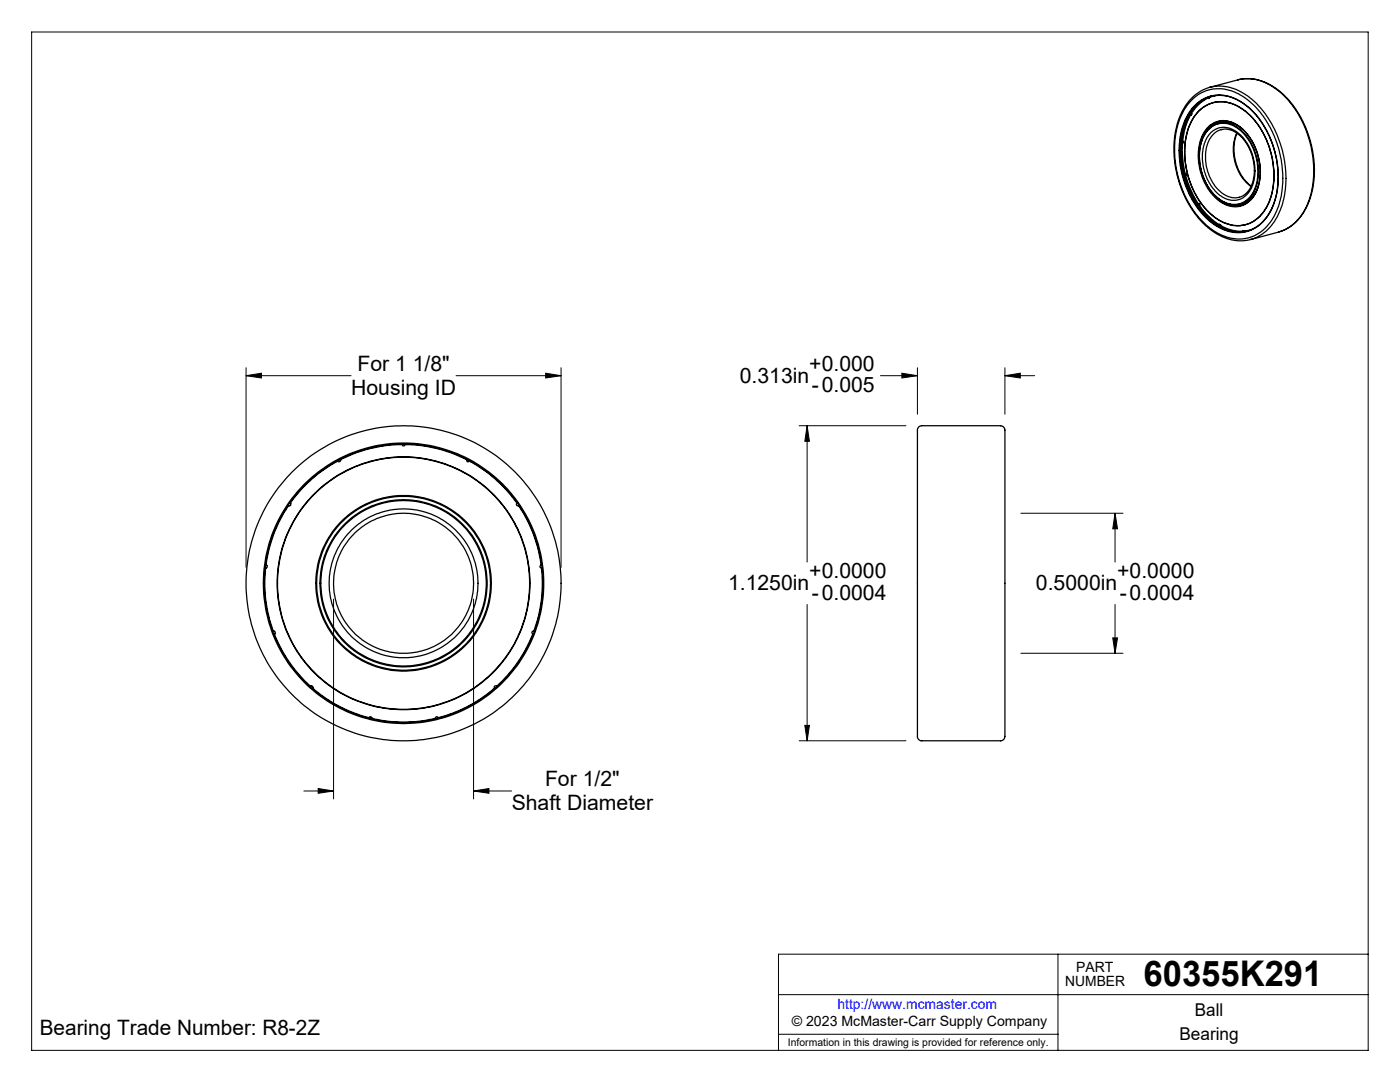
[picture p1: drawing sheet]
<svg xmlns="http://www.w3.org/2000/svg" width="279mm" height="216mm" viewBox="0 0 279 216" stroke-linecap="round" stroke-linejoin="round" font-family="sans-serif">
<g fill="none" stroke="#000" stroke-width=".2">
<path d="M6.3 6.4h266.7v203.2h-266.7zM49.1 75l3.1-.5v.9zM49.1 73.4v39.8M49.1 75h21M91 75h21M108.9 74.5l3.1 .5-3.1 .4zM112 73.4v39.8M175.7 75h7.4M180 74.5l3.1 .5-3.1 .4zM183.1 73.4v9.3M200.6 75l3-.5v.9zM200.6 75h5.9"/>
<path d="M200.6 73.4v9.3M159.5 84.9h21.3M161.1 84.9l.4 3.2h-.9zM161.1 84.9v27.2M66.6 119.6v39.8M94.5 119.6v39.8M203.7 102.4h20.4M222.5 102.4l.5 3.1h-.9zM222.5 102.4v9.7M161.1 120.6v27.2M203.7 130.4h20.4M222.1 127.3h.9l-.5 3.1z"/>
<path d="M222.5 120.6v9.8M60.6 157.8h6M63.5 157.3l3.1 .5-3.1 .5zM94.5 157.8l3.1-.5v1zM94.5 157.8h7.6M159.5 147.8h21.3M160.6 144.7h.9l-.4 3.1zM155.4 198.5h117.6M211.1 190.4v19.2M273 190.4h-117.6v19.2M155.4 206.4h55.7"/>
</g>
<path d="M49.1 75l3.1-.5v.9zM108.9 74.5l3.1 .5-3.1 .4zM63.5 157.3l3.1 .5-3.1 .5zM94.5 157.8l3.1-.5v1zM222.5 102.4l.5 3.1h-.9zM222.1 127.3h.9l-.5 3.1zM200.6 75l3-.5v.9zM180 74.5l3.1 .5-3.1 .4zM161.1 84.9l.4 3.2h-.9zM160.6 144.7h.9l-.4 3.1z" fill="#000"/>
<g fill="none" stroke="#000" stroke-width=".25">
<path d="M238 19.4l1.6-1.2 1.1-.5a8.7 8.7 0 0 1 8.8 1.8 21.3 21.3 0 0 1 7 18 12.1 12.1 0 0 1-4.9 9.4l-1.6 .8-1.9 .3-2.3-.1-2.1-.8-2.2-1.3-1.5-1.3-1.8-2.2-1.5-2.5-.9-2-.9-2.8-.6-3.8v-2.9l.6-3.3 .6-2 1.1-2zM238.2 19.6a8 8 0 0 1 10.3 0 20.2 20.2 0 0 1 7.5 16.4 12.9 12.9 0 0 1-4.4 10.3 8 8 0 0 1-9.7-.5 20.2 20.2 0 0 1-7.4-17.2 12.9 12.9 0 0 1 3.7-9zM240.8 19.5l.9-.3a8.6 8.6 0 0 0-5.6 6.5 18.8 18.8 0 0 0 5.9 18.7 8.2 8.2 0 0 0 6.9 1.7l-1.1 .2 .2-.1M241.1 19.5l-1.2 .5-1 .7-1.6 2.1 .2-.1 1.6-1.9 1.8-1.3M241.1 19.5h.1M241.1 19.5l-1.8 1.3-1.6 1.9M241.3 19.5l-.1 .1-.1-.1M241.3 19.5h.1M241.3 19.4v.1M241.3 19.5h-.2M241.8 19.2l-.7 .3M242.7 19.1l-1.4 .4"/>
<path d="M247.1 15.9l1.2-.2 2.5 .2 2 .6 2.3 1.5 1.9 1.7 1.7 2.2 1.4 2.5 1.4 3.7 .7 3.4 .1 2.9-.3 3-.6 2.5-1.3 2.6-1.1 1.4-1.8 1.5-2 .9M247.1 15.9a9.3 9.3 0 0 1 8.5 2.6 21.2 21.2 0 0 1 5.4 22.1 9 9 0 0 1-5.8 5.7M247.1 15.9l-5.7 1.5M235.6 28.3h.5M235.8 28.5l-.3 .1v3l.5 2.7 .1 .5 .2-.1M235.8 28.5v2.9l.5 3.3M235.8 28.2h.2M236 28.5v3l.6 3.2M236 28.5h-.2M236 28.5h.1M236 28.2v.3M236 28.2h.1"/>
<path d="M236.2 35.1l.5 1.7 .8 1.9 1.2 2.2 .3-.1M236.4 35l1.1 3.1 1.5 2.7M236.4 35l-.2 .1M236.6 34.7v.3M236.6 34.7h.1M236.6 34.7h-.3M236.6 35l1.1 3.1 1.5 2.6M236.6 35h-.2M236.6 35h.1M236.6 35l-.4 .1M237.2 23l.2-.1-.9 2.1-.7 3.3h-.2l.5-2.9zM237.6 22.6l.1 .1z"/>
<path d="M237.6 22.9l-1 2.3-.6 3M237.6 22.9l-.2-.1v.1M237.6 22.9h.1M237.7 22.7v.2h-.1M237.7 22.7h.1M238 21.5a7.1 7.1 0 0 1 10-1 17.9 17.9 0 0 1 7 12.7 13.8 13.8 0 0 1-3 11.1 7.2 7.2 0 0 1-9.6 .6 18.5 18.5 0 0 1-7.1-15.5 13.1 13.1 0 0 1 2.7-7.9zM238.5 21.1a7.4 7.4 0 0 1 10.1-.1l1 .8 1.5 1.6 1.8 2.9 .9 2.1 .6 1.9 .5 2.2 .2 1.8v2.1l-.3 2.2-.5 1.8-.7 1.5-.8 1.5-.9 1-1.1 .9-1.1 .5a7.4 7.4 0 0 1-7.7-1.4 18.7 18.7 0 0 1-6.5-15.8 12.2 12.2 0 0 1 3-7.5zM238.9 22.6a6.5 6.5 0 0 1 9.4-.6 16.9 16.9 0 0 1 5.6 16.1 8.1 8.1 0 0 1-5.4 6.7 8.3 8.3 0 0 1-8-3.3 17 17 0 0 1-3.1-16.5l.7-1.4zM239.2 22.2a6.6 6.6 0 0 1 9.1-.2 17 17 0 0 1 5.7 16.1 8.2 8.2 0 0 1-5.3 6.7 7.9 7.9 0 0 1-7.8-2.8 17 17 0 0 1-3.4-17.2l.6-1.2zM241.2 25.5a4.7 4.7 0 0 1 6.9 .5l1.4 1.6 1.1 2.1 .8 2.9 .1 2.4-.3 2-.8 1.8-1.2 1.4-1.2 .7a5.3 5.3 0 0 1-5.7-1.8l-.4-.5a11.5 11.5 0 0 1-1.7-11.9zM241.3 25.6l1-.7 .7-.2a5.4 5.4 0 0 1 5.6 2.3l.2 .3a10.8 10.8 0 0 1 1.2 11.4 4.5 4.5 0 0 1-7 .8l-1.2-1.2-1.3-2.1-.8-2.2-.3-1.7v-1.9l.2-1.6 .7-1.9zM241.3 25.2a4.9 4.9 0 0 1 6.8 .7l.9 .9a11.6 11.6 0 0 1 1.5 11.9l-.1 .1a4.6 4.6 0 0 1-7.3 1.1l-.3-.2a11.6 11.6 0 0 1-2.7-13z"/>
<path d="M241.4 25.6a4.6 4.6 0 0 1 6.3 .6l1 1.1a10.8 10.8 0 0 1 1.2 11.3 4.4 4.4 0 0 1-6.9 .8l-.3-.2a10.9 10.9 0 0 1-2.4-12.1zM241.6 26.5l.1-.1a4.2 4.2 0 0 1 6 .7l1.3 1.7 .8 1.7 .5 1.7 .1 2.3a5.5 5.5 0 0 1-3.1 5.3h-.1a5.1 5.1 0 0 1-5.4-2.6l-.9-1.4-.7-2.2-.2-1.7 .1-1.9a6.1 6.1 0 0 1 1.5-3.5zM242.1 26.8l.8-.6 1.1-.4h1l1.1 .3 1.3 .9 .8 .8 1.4 2.3 .3 1.1 .4 1.9v1.4l-.2 1.5-.4 1.2-.6 1-1 .8-.8 .4a5.1 5.1 0 0 1-5.3-3l-.6-1.1-.6-1.9-.2-1.4v-1.4l.5-2.1 .3-.8zM243.1 24.6l.4-.1a4.9 4.9 0 0 1 4.5 1.3M243.3 24.2a4 4 0 0 0-2.1 1.6M243.7 25.9h.1M246.8 26.6l-.3 .9-.4 1.8 .1 1.7 .3 1.3 .7 1.9 .6 1 .8 1.1 1.1 .9M246.9 26.6l-.5 1.4-.1 1.1v2l.4 1.5 .5 1.4 .7 1.2 1.8 1.9M251.1 37.3l-.1 .2a5 5 0 0 1-3.6 3.2M239.1 41l-.2 .1 .4 .5 1.6 1.9 1.7 1.3 .3 .2 .2-.1M239.1 41l1.1 1.4 1.3 1.3 1.6 1.2M239.2 40.7l.1 .2"/>
<path d="M239.2 40.7h.1M239.2 40.7l-.2 .1M239.3 40.7l-.4 .3M239.3 40.9l1.8 2.2 1.2 1 1 .7M239.3 40.9l-.2 .1M239.3 40.9h.1M243.1 45.1l.2-.1 1.5 .8 1.2 .3 1.8 .1-.9 .1-1.3-.2-.9-.2zM243.3 44.8l.2 .1M243.3 44.8h.1M243.3 44.8l-.1 .2-.1-.1M243.5 44.9l1.4 .7 1.3 .4 1.8 .1M243.5 44.9l-.1 .2z"/>
<path d="M243.5 44.9h.1M245.2 40.7a4.3 4.3 0 0 0 2.6 .3M247.8 46.2v.1M248 46.1v.1M248 46.1h.1M248.1 46.1h-.1M248.2 46.1l-.2-.1v.1M248.2 46.1v.1M248.2 46.1h.1M249 46.1l-1 .1M249.8 45.8l-1.6 .3M255.2 46.3l-5.6 1.5"/>
<path d="M67.4 91.9v.1M67.4 92l-.3 .2a27.8 27.8 0 0 0-9.2 8.2M67.4 92h.1M67.9 91.7v.1M67.9 91.8a.28 .28 0 0 1-.1 .3 .28 .28 0 0 1-.4-.1M67.9 91.8h.1M80.3 88.7h-.4a26.7 26.7 0 0 0-12 3.1M80.3 88.7a.28 .28 0 0 0 .2 .3 .28 .28 0 0 0 .3-.3M80.3 88.7h.1M80.3 88.6v.1M80.8 88.7h.4a26.7 26.7 0 0 1 12 3.1M80.8 88.7h.1"/>
<path d="M80.8 88.6v.1M93.2 91.8a.28 .28 0 0 0 .1 .3 .28 .28 0 0 0 .4-.1M93.2 91.8h.1M93.2 91.7v.1M93.7 92l.2 .2a27.8 27.8 0 0 1 9.3 8.2M93.7 92h.1M93.7 91.9v.1M183.4 85.2l.5-.3 15.9 .1a1.01 1.01 0 0 1 .8 1.4v60.5a.9 .9 0 0 1-.9 .9h-15.9l-.5-.3-.2-.4v-61.4zM52.9 113.3h.1M53 112.8h.1M53 113.3l-.2 3.8 .3 2.8 .7 3.7 .7 2.3M53 113.3h.1"/>
<path d="M53.1 112.8a.27 .27 0 0 1 .2 .3 .27 .27 0 0 1-.3 .2M53.1 112.8h.1M57.5 100.8l.1 .1M57.6 100.9l-.6 .9a27.2 27.2 0 0 0-3.9 11M57.6 100.9h.1M57.8 100.4h.1M57.9 100.4a.27 .27 0 0 1 .1 .4 .27 .27 0 0 1-.4 .1M57.9 100.4h.1M103.2 100.4a.27 .27 0 0 0-.1 .4 .27 .27 0 0 0 .4 .1M103.2 100.4h.1M103.3 100.4h-.1M103.5 100.9l.5 .9a27.2 27.2 0 0 1 4 11"/>
<path d="M103.5 100.9h.1M103.6 100.8l-.1 .1M108 112.8a.27 .27 0 0 0-.2 .3 .27 .27 0 0 0 .3 .2M108 112.8h.1M108.1 113.3l.1 3.8-.3 3.2a24.4 24.4 0 0 1-1.4 5.6M108.1 113.3h.1M54.5 125.9a.29 .29 0 0 1 .4 .2 .29 .29 0 0 1-.1 .4M54.5 125.9h.1M54.5 125.9l-.1 .1M54.8 126.5l.3 .9a27.4 27.4 0 0 0 6.9 9.5M54.8 126.5h.1M54.8 126.5h-.2"/>
<path d="M62 136.9a.26 .26 0 0 1 .4 0 .26 .26 0 0 1 0 .4M62 136.9h.1M62 136.9l-.1 .1M62.4 137.3l.3 .2a27.4 27.4 0 0 0 11 5.7M62.4 137.3h.1M62.4 137.3l-.1 .1M98.7 137.3l-.3 .2a27.4 27.4 0 0 1-11 5.7M98.7 137.3h.1M98.7 137.3l.1 .1M99.1 136.9a.26 .26 0 0 0-.4 0 .26 .26 0 0 0 0 .4M99.1 136.9h.1M99.1 136.9l.1 .1"/>
<path d="M106.3 126.5l-.4 .9a27.4 27.4 0 0 1-6.8 9.5M106.3 126.5h.1M106.5 125.9a.29 .29 0 0 0-.3 .2 .29 .29 0 0 0 .1 .4M106.5 125.9h.1M106.5 125.9l.1 .1M73.7 143.2a.27 .27 0 0 1 .3-.2 .27 .27 0 0 1 .2 .3M73.7 143.2h.1M73.7 143.2l-.1 .1M74.2 143.3l.3 .1a27.5 27.5 0 0 0 12.4-.1M74.2 143.3h.1M74.2 143.3v.1M86.9 143.3h.1"/>
<path d="M86.9 143.3v.1M87.4 143.2a.27 .27 0 0 0-.3-.2 .27 .27 0 0 0-.2 .3M87.4 143.2h.1M87.4 143.2l.1 .1"/>
<circle cx="80.5" cy="116.4" r="17.5"/>
<circle cx="80.5" cy="116.4" r="17.3"/>
<circle cx="80.5" cy="116.4" r="25.2"/>
<circle cx="80.5" cy="116.4" r="16.7"/>
<circle cx="80.5" cy="116.4" r="16.5"/>
<circle cx="80.5" cy="116.4" r="14"/>
<circle cx="80.5" cy="116.4" r="27.8"/>
<circle cx="80.5" cy="116.4" r="14.8"/>
<circle cx="80.5" cy="116.4" r="31.4"/>
<circle cx="80.5" cy="116.4" r="28"/>
</g>
<text font-size="7.1" x="228.2" y="196.8">60355K291</text>
<g font-size="4.2">
<text x="71.3" y="74">For 1 1/8&quot;</text>
<text x="147.6" y="76.3">0.313in</text>
<text x="161.5" y="74">+0.000</text>
<text x="70.1" y="78.7">Housing ID</text>
<text x="162" y="78.2">-0.005</text>
<text x="145.3" y="117.8">1.1250in</text>
<text x="161.5" y="115.4">+0.0000</text>
<text x="162" y="119.7">-0.0004</text>
<text x="206.7" y="117.8">0.5000in</text>
<text x="223" y="115.4">+0.0000</text>
<text x="223.5" y="119.7">-0.0004</text>
<text x="102.1" y="161.6">Shaft Diameter</text>
<text x="108.8" y="156.9">For 1/2&quot;</text>
<text x="7.9" y="206.5">Bearing Trade Number: R8-2Z</text>
</g>
<g font-size="3.5">
<text x="238.5" y="202.8">Ball</text>
<text x="235.4" y="207.5">Bearing</text>
</g>
<g font-size="2.8">
<text x="212.6" y="196.8">NUMBER</text>
<text x="214.8" y="194">PART</text>
<text x="158" y="204.8">© 2023 McMaster-Carr Supply Company</text>
</g>
<text font-size="2.8" fill="#00f" x="167.1" y="201.4">http://www.mcmaster.com</text>
<text font-size="2.1" x="157.3" y="208.6">Information in this drawing is provided for reference only.</text>
</svg>
